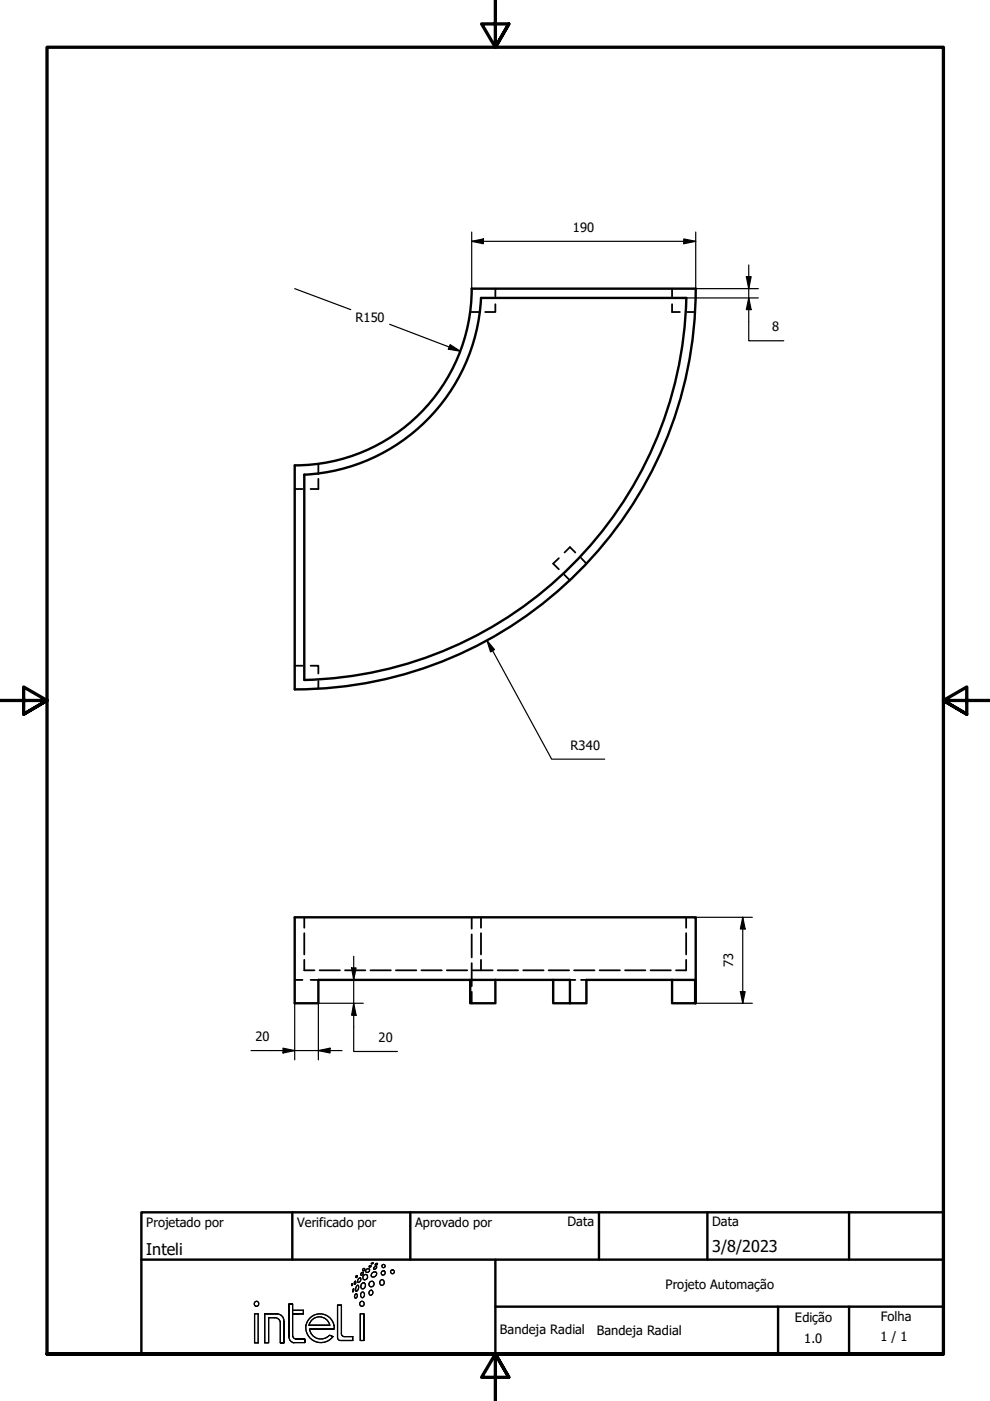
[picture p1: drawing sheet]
<svg xmlns="http://www.w3.org/2000/svg" width="210mm" height="297mm" viewBox="0 0 210 297" stroke-linecap="round" stroke-linejoin="round" font-family="sans-serif">
<!-- layer: Oculto (ISO) -->
<g fill="none" stroke="#000" stroke-width=".38">
<path d="M99.7 66.2h2.1M105 64.5v1.7h-2.1M105 61.2v1.7M142.5 64.5v1.7h1.6M142.5 61.2v1.7M145.7 66.2h1.7M67.5 98.3v2.2M62.5 103.7h1.6M67.5 101.5v2.2h-1.7M118.5 118.3l-1.2 1.2 1.2 1.2M119.7 117.1l1.1-1.1 1.2 1.1M123.2 118.3l1.1 1.2"/>
<path d="M119.6 121.8l1.2 1.2M62.5 141.1h1.6M65.8 141.1h1.7v1.7M67.5 144.4v1.6M64.5 194.5v2.2M64.5 197.9v4.5M100 194.5v2.4M100 198.1v4.9M102 194.5v2.2M102 197.9v4.5M145.5 194.5v2.2M145.5 197.9v4.5"/>
<path d="M62.5 207.8h1.6M64.5 203.5v2.2h2.2M65.8 207.8h1.7M67.8 205.7h4.3M73.2 205.7h4.3M78.5 205.7h4.4M83.9 205.7h4.4M89.3 205.7h4.4M94.7 205.7h4.4M100 204.2v4.9M100 210.3v2.4M100.1 205.7h4.4"/>
<path d="M102 203.5v2.2M105.5 205.7h4.4M110.9 205.7h4.4M116.3 205.7h4.3M120.8 211.1v1.6M121.7 205.7h4.3M122 207.8h-1.2v1.6M123.2 207.8h1.1M127.1 205.7h4.3M132.5 205.7h4.3M137.9 205.7h4.3M145.5 203.5v2.2h-2.2"/>
</g>
<path d="M100 61.2a37.5 37.5 0 0 1-37.5 37.5v47.5a85 85 0 0 0 85-85M100 61.2h47.5M64.5 144.1v-43.5a39.5 39.5 0 0 0 37.5-37.4h43.5a83 83 0 0 1-81 81M99.7 207.8v4.9h5.3v-4.9M117.3 207.8v4.9h3.5v-4.9h-53.3v4.9h-5v-18.2h85v18.2h-.1M142.5 207.8v4.9h4.9v-4.9h-23.1v4.9h-3.5" fill="none" stroke="#000" stroke-width=".51"/>
<!-- layer: Borda (ISO) -->
<path d="M105 0v10l-2.9-4.9h5.8l-2.9 4.9 2.9-4.9M0 148.5h10l-5-2.8v5.7l5-2.9-5 2.9M210 148.5h-10l5-2.8v5.7l-5-2.9 5 2.9M10 287.1v-277.1h190v277.1h-190h190M107.9 292l-2.9-4.9 2.9 4.9h-5.8l2.9-4.9v9.9" fill="none" stroke="#000" stroke-width=".7"/>
<!-- layer: Geometria de rascunho (ISO) -->
<g fill="none" stroke="#000" stroke-width=".25">
<path d="M54 278.6v6.1h.7M54 278.6h.7v6.1M56.1 278.6v6.1h.9v-5.3h1.2h-1.2v5.3h-.9zM58.2 279.4a1.11 1.11 0 0 1 1.2 .9M58.8 278.6a1.49 1.49 0 0 1 1.4 1.5M58.9 278.6h-2.8h2.8M61.3 276.5v2.1v-2.1M62 276.5h-.7h.7M62 278.6v-2.1v2.1M62 278.6h2.3v-.8v.8zM62 277.8h2.3M63.3 278.6h-1.3h1.3"/>
<path d="M71.6 276.7v6.9v-6.9M72.4 276.7h-.8h.8M74.6 272.2h.1l-.1 .4zM74.9 273.3l.1 .1-.2 .5zM75.3 271.7a.31 .31 0 0 1 .1 .3 .31 .31 0 0 1-.3 .3zM75.4 274.3a.41 .41 0 0 1 .3 .5 .41 .41 0 0 1-.5 .3v-.4zM75.6 270.5h.2l-.3 .4zM75.7 272.5h.2a.92 .92 0 0 1-.4 1.3 .91 .91 0 0 1 .2-1.3zM76.1 271.1l.2-.2a.47 .47 0 0 1 .1 .6 .47 .47 0 0 1-.6 .3zM76.4 278.6h.8M76.7 272.2l.2-.2a.59 .59 0 0 1 .6 .8 .59 .59 0 0 1-.9 .3l-.1-.6zM76.7 274a.53 .53 0 0 1 .6 .6 .53 .53 0 0 1-.7 .4 .77 .77 0 0 1 .1-1z"/>
<path d="M76.9 269.1l.4-.1v.3l-.3 .1zM77.2 278.6v5.6v-5.6M77.2 270.3l.3-.1a.55 .55 0 0 1 .4 .8 .55 .55 0 0 1-.9 .1v-.5zM77.7 269.1l.5-.1a.42 .42 0 0 1 0 .7 .42 .42 0 0 1-.7-.2zM78.3 268.5l.4-.1-.2 .2h-.2zM78.4 273.7l.1-.1a.49 .49 0 0 1 .5 .6 .49 .49 0 0 1-.7 .3l-.1-.5zM78.7 267.9l.4-.1-.2 .1zM79 269.8l.6-.1a.59 .59 0 0 1 0 .9 .59 .59 0 0 1-.9-.2zM79.4 268.6l.3-.1a.36 .36 0 0 1 0 .5 .36 .36 0 0 1-.5 0zM79.6 268.1l.4-.2-.1 .3h-.4zM80.8 271.4a.55 .55 0 0 1 .7 .6 .55 .55 0 0 1-.8 .4 .69 .69 0 0 1 .1-1zM59.4 284.7v-4.5v4.5"/>
<path d="M60.2 284.7h-.8h.8M60.2 280.1v4.6v-4.6M61.3 283.5a1.24 1.24 0 0 0 1 1.2M61.3 283.4v-4.8v4.8M62 283.3v-4.7v4.7M62.1 283.3l.2 .4 .3 .1M62.3 284.7h2.3v-.8h-.8h.8v.8zM63.8 283.9h-1.2h1.2M64.8 281v.1M64.9 281.1a3.2 3.2 0 0 0 2 3.3 3.2 3.2 0 0 0 3.7-1M64.9 281a3 3 0 0 1 3-2.4 3 3 0 0 1 2.9 2.4M65.5 281h4.4h-4.4"/>
<path d="M65.6 281.8a2.44 2.44 0 0 0 1.7 2 2.44 2.44 0 0 0 2.6-.7M65.7 281.8h4.3h-4.3M65.7 281h-.2h.2M69.9 281a2.25 2.25 0 0 0-2.2-1.8 2.25 2.25 0 0 0-2.2 1.8M70.6 283.4l-.8-.3 .8 .3M70.8 281.8h-.8h.8M70.8 281v.8M71.6 283.6a.6 .6 0 0 0 .6 .6M72.2 284.2h2.6h-2.6M72.4 282.8v-6.1v6.1M72.4 282.8a.6 .6 0 0 0 .6 .6M74.8 283.4h-1.8h1.8"/>
<path d="M74.8 283.4v.8M76.4 284.2v-5.6v5.6M77.2 284.2h-.8h.8"/>
<circle cx="54.4" cy="276.5" r=".51"/>
<circle cx="76.7" cy="276.5" r=".51"/>
<circle cx="76.8" cy="270" r=".3"/>
<circle cx="78.8" cy="272.2" r=".57"/>
<circle cx="81.3" cy="269.9" r=".45"/>
<circle cx="81.3" cy="268.4" r=".35"/>
<circle cx="83.2" cy="269.6" r=".41"/>
</g>
<path d="M30 257h170v30.1h-170zM62 257v10.1M87 257v10.1M127 257v10.1M150 257v10.1M180 257v10.1M30 267.1h170M105 277h95M105 267.1v20M165 277v10.1M180 277v10.1" fill="none" stroke="#000" stroke-width=".51"/>
<g fill="none" stroke="#000" stroke-width=".25">
<path d="M100 51.2l2.5-.5v1zM100 51.2h47.5M100 49.2v12M145 50.7l2.5 .5-2.5 .5zM147.5 49.2v12h13.3M158.2 58.7h1.1l-.6 2.5zM158.7 56.2v16h7.5M62.5 61.2l11.9 4.4M82.6 68.8l15 5.7M95.4 73.1l2.2 1.4-2.5-.5zM145.5 63.2h15.3M158.7 63.2l.6 2.4h-1.1z"/>
<path d="M103.3 135.8l1.5 1.9-.8 .5zM103.3 135.8l13.7 25.2h11.2M147.5 194.5h12M157.5 194.5l.5 2.5h-1zM157.5 194.5v18.2M62.5 212.7v12M67.5 207.8h9.5M74.5 205.2h1l-.5 2.6zM75 212.7l.5 2.6h-1zM75 202.7v20.2h9.3M77 212.7h-9.5v12M147.5 212.7h12"/>
<path d="M157 210.2h1l-.5 2.5zM53.2 222.7h19.3M60 222.2l2.5 .5-2.5 .6zM67.5 222.7l2.5-.5v1.1z"/>
</g>
<g fill="#000">
<path d="M100 51.2l2.5-.5v1z" fill-rule="evenodd"/>
<path d="M145 50.7l2.5 .5-2.5 .5z" fill-rule="evenodd"/>
<path d="M158.2 58.7h1.1l-.6 2.5z" fill-rule="evenodd"/>
<path d="M95.4 73.1l2.2 1.4-2.5-.5z" fill-rule="evenodd"/>
<path d="M158.7 63.2l.6 2.4h-1.1z" fill-rule="evenodd"/>
<path d="M103.3 135.8l1.5 1.9-.8 .5z" fill-rule="evenodd"/>
<path d="M157.5 194.5l.5 2.5h-1z" fill-rule="evenodd"/>
<path d="M74.5 205.2h1l-.5 2.6z" fill-rule="evenodd"/>
<path d="M75 212.7l.5 2.6h-1z" fill-rule="evenodd"/>
<path d="M157 210.2h1l-.5 2.5z" fill-rule="evenodd"/>
<path d="M60 222.2l2.5 .5-2.5 .6z" fill-rule="evenodd"/>
<path d="M67.5 222.7l2.5-.5v1.1z" fill-rule="evenodd"/>
</g>
<g font-size="3.4">
<text x="31" y="266">Inteli</text>
<text x="151" y="265.5">3/8/2023</text>
</g>
<g font-size="2.7">
<text x="121.5" y="49.1">190</text>
<text x="75.4" y="68.2">R150</text>
<text x="163.7" y="70.2">8</text>
<text x="121" y="158.9">R340</text>
<text x="155.4" y="205.1" transform="rotate(-90 155.4 205.1)">73</text>
<text x="54.2" y="220.7">20</text>
<text x="80.3" y="220.9">20</text>
<text x="31" y="260.1">Projetado por</text>
<text x="63" y="260.1">Verificado por</text>
<text x="88" y="260.1">Aprovado por</text>
<text x="120.3" y="260">Data</text>
<text x="151" y="260">Data</text>
<text x="141.1" y="273.3">Projeto Automação</text>
<text x="168.5" y="280.2">Edição</text>
<text x="186.8" y="280.1">Folha</text>
<text x="106" y="282.8">Bandeja Radial</text>
<text x="126.6" y="283.1">Bandeja Radial</text>
<text x="170.5" y="284.7">1.0</text>
<text x="186.7" y="284.3">1 / 1</text>
</g>
</svg>
